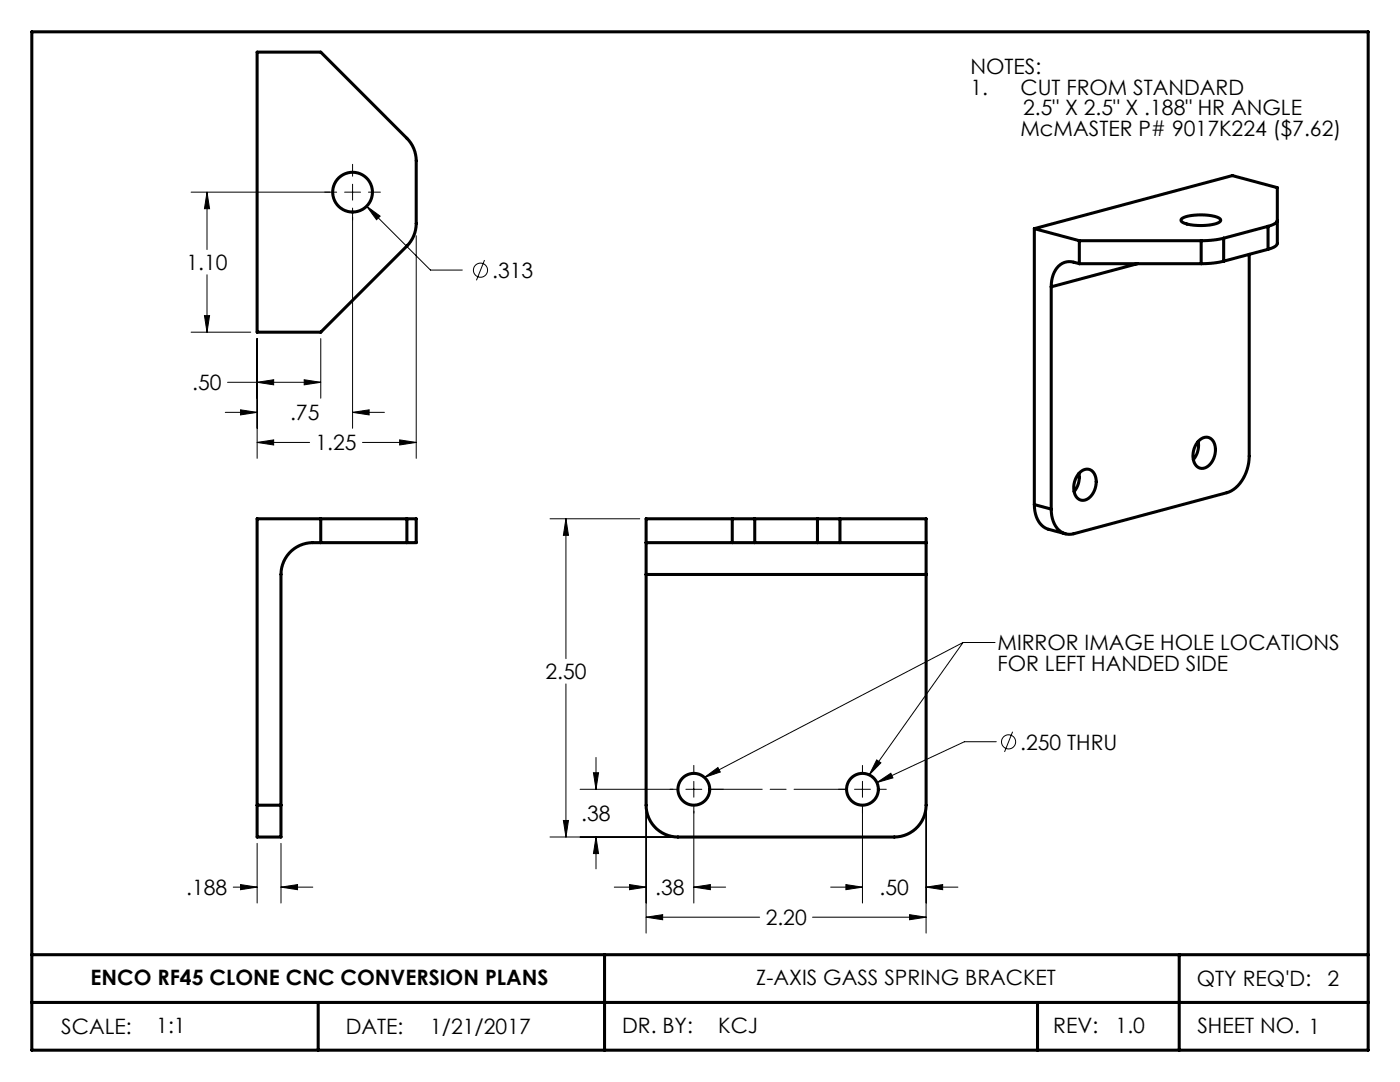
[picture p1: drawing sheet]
<svg xmlns="http://www.w3.org/2000/svg" width="279mm" height="216mm" viewBox="0 0 279 216" stroke-linecap="round" stroke-linejoin="round" font-family="sans-serif">
<g fill="none" stroke="#000" stroke-width=".2">
<path d="M38.1 38.3h29.1M41.3 38.3l.5 3.3h-1zM41.3 38.3v11.5M68.8 38.3h3.2M70.4 32.8v2.4M70.4 36.8v3.1M73.5 38.3h2.4M41.3 54.8v11.5M70.4 41.5v44M73.2 41.1l2.7 2-.8 .7zM73.2 41.1l12.7 12.8h6.4M83.1 47v44.5"/>
<path d="M96.7 51.9l-1.6 4M38.1 66.3h11.9M40.8 63h1l-.5 3.3zM45.4 76.3h18.6M51.3 76.3l3.3-.5v1zM51.3 67.6v23.9M60.7 75.8l3.3 .5-3.3 .5zM64 67.6v11.9M45 82.3h6.3M48 81.8l3.3 .5-3.3 .5zM51.3 88.3l3.3-.5v1zM51.3 88.3h10.5"/>
<path d="M70.4 82.3l3.3-.5v1zM70.4 82.3h6.3M72.3 88.3h10.8M79.8 87.8l3.3 .5-3.3 .5zM109.8 103.5h17.9M112.9 103.5l.6 3.3h-1.1zM112.9 103.5v27.9M112.9 136.5v30.5M192.2 128.2h6.3M192.2 128.2l-51.6 26.9M192.2 128.2l-18.7 26.4M115.8 157.5h19.5"/>
<path d="M118.4 154.2h1.1l-.6 3.3zM118.9 151.1v6.4M136.9 157.5h3.2M138.5 152.7v1.6M138.5 155.9v3.2M140.6 155.1l2.7-2 .4 .9zM141.6 157.5h2.7M167.4 157.5h1.5M170.5 157.5h3.2M172.1 152.7v1.6M172.1 155.9v3.2M175 151.6l.8 .6-2.3 2.4z"/>
<path d="M175 156.2l2.8-1.9 .4 .9zM175.3 157.5h1.6M198.8 148h-6.3l-17.5 8.2M202.1 146l-1.6 4M46.6 177h4.7M48 176.5l3.3 .5-3.3 .5zM51.3 168.3v11.9M56.1 177l3.3-.5v1zM56.1 168.3v11.9M56.1 177h6.3M109.8 167h24.2M112.4 163.7h1.1l-.6 3.3z"/>
<path d="M118.9 167l.6 3.3h-1.1zM118.9 167v6.4M122.6 177h6.3M125.6 176.5l3.3 .5-3.3 .5zM128.9 161.9v24.3M138.5 177l3.3-.5v1zM138.5 160.7v19.5M138.5 177h6.3M165.8 177h6.3M168.8 176.5l3.3 .5-3.3 .5zM172.1 160.7v19.5M184.8 177l3.3-.5v1z"/>
<path d="M184.8 177h6.4M184.8 161.9v24.3M128.9 183l3.3-.5v1zM128.9 183h22.7M162.2 183h22.6M181.5 182.5l3.3 .5-3.3 .5z"/>
<circle cx="95.9" cy="53.9" r="1.41"/>
<circle cx="201.3" cy="148" r="1.41"/>
</g>
<path d="M141.6 157.5h27.3" fill="none" stroke="#000" stroke-width=".2" stroke-dasharray="19 1.6 3.2 1.6" stroke-dashoffset="8.6"/>
<g fill="none" stroke="#000" stroke-width=".61">
<path d="M6.3 6.3h266.7v203.2h-266.7zM51.3 10.4h12.7l17.2 17.2a6.4 6.4 0 0 1 1.9 4.5v12.5a6.4 6.4 0 0 1-1.9 4.5l-17.2 17.2h-12.7zM206.4 45.6l39.5-10.6 9 2.4v11.1a2.11 2.11 0 0 1-1.8 1.2M206.4 45.6l9 2.4M206.4 45.6v55.1M209.8 57.2v44.4M215.4 52.6a3.7 3.7 0 0 0-3.8 .2 5.3 5.3 0 0 0-1.8 4.4M215.4 48h24.3M215.4 48v4.6M215.4 52.6h24.3M227 52.6l-17.2 4.6M235.8 43.7a8.9 8.9 0 0 1 5.9-.7 2.31 2.31 0 0 1 1.9 .9 1.79 1.79 0 0 1-1.7 .9l-2.4 .2a6 6 0 0 1-3.8-.9z"/>
<path d="M239.7 48v4.6M244.2 47.5l-2.1 .4-2.4 .1M244.2 52.1l-2.1 .4-2.4 .1M244.2 47.5v4.6M249.3 50.8v40.2a7.9 7.9 0 0 1-4 7.2l-31 8.3a3.5 3.5 0 0 1-4.3-3.1l-.2-1.8M253.1 45.2l-8.9 2.3M253.1 45.2v4.5M253.1 49.7l-8.9 2.4M254.9 44a2.12 2.12 0 0 1-1.8 1.2M215.3 94.5a4.4 4.4 0 0 1-.9 3.6M215.4 94.4a1.8 1.8 0 0 1 2-.7 1.8 1.8 0 0 1 1.3 1.6 3.8 3.8 0 0 1-2.4 4.5 2.03 2.03 0 0 1-2-2.3 4.4 4.4 0 0 1 1.1-3.1zM239.1 88.1a4.4 4.4 0 0 1-.9 3.6"/>
<path d="M239.2 88a1.8 1.8 0 0 1 2-.7 1.8 1.8 0 0 1 1.3 1.6 3.8 3.8 0 0 1-2.4 4.6 2.03 2.03 0 0 1-2-2.3 4.4 4.4 0 0 1 1.1-3.2zM51.3 103.5h31.8v4.8h-20.7a6.3 6.3 0 0 0-6.3 6.3v52.4h-4.8zM64 103.5v4.8M81.2 103.5v4.8M128.9 103.5h55.9v57.2a6.4 6.4 0 0 1-6.3 6.3h-43.2a6.4 6.4 0 0 1-6.4-6.3zM128.9 108.3h55.9M128.9 114.6h55.9M146.1 103.5v4.8M150.6 103.5v4.8M163.1 103.5v4.8M167.6 103.5v4.8M206.4 100.7a4.7 4.7 0 0 0 2.9 4.9l3.3 .9"/>
<path d="M206.4 100.7l3.4 .9M51.3 160.7h4.8M6.3 190.5h266.7M120.6 190.5v19M235.3 190.5v19M6.3 200h266.7M63.5 200v9.5M207.1 200v9.5"/>
<circle cx="70.4" cy="38.3" r="4"/>
<circle cx="138.5" cy="157.5" r="3.2"/>
<circle cx="172.1" cy="157.5" r="3.2"/>
</g>
<g fill="#000">
<path d="M140.6 155.1l2.7-2 .4 .9zM175 151.6l.8 .6-2.3 2.4z"/>
<path d="M56.1 177l3.3-.5v1zM48 176.5l3.3 .5-3.3 .5zM181.5 182.5l3.3 .5-3.3 .5zM128.9 183l3.3-.5v1zM112.4 163.7h1.1l-.6 3.3zM112.9 103.5l.6 3.3h-1.1zM118.4 154.2h1.1l-.6 3.3zM118.9 167l.6 3.3h-1.1zM125.6 176.5l3.3 .5-3.3 .5zM138.5 177l3.3-.5v1zM168.8 176.5l3.3 .5-3.3 .5zM184.8 177l3.3-.5v1zM175 156.2l3.2-1-.4-.9zM48 81.8l3.3 .5-3.3 .5zM70.4 82.3l3.3-.5v1zM41.3 38.3l.5 3.3h-1zM40.8 63h1l-.5 3.3zM73.2 41.1l1.9 2.7 .8-.7zM51.3 88.3l3.3-.5v1zM79.8 87.8l3.3 .5-3.3 .5zM60.7 75.8l3.3 .5-3.3 .5zM51.3 76.3l3.3-.5v1z"/>
</g>
<g font-size="4.2">
<text x="193.7" y="14.7">NOTES:</text>
<text x="193.7" y="18.9">1.</text>
<text x="203.7" y="18.9">CUT FROM STANDARD</text>
<text x="204.2" y="23">2.5&quot; X 2.5&quot; X .188&quot; HR ANGLE</text>
<text x="203.7" y="27.2">McMASTER P# 9017K224 ($7.62)</text>
<text x="37.2" y="53.9">1.10</text>
<text x="98.2" y="55.5">.313</text>
<text x="38.4" y="77.9">.50</text>
<text x="57.9" y="83.9">.75</text>
<text x="63" y="89.9">1.25</text>
<text x="199.1" y="129.8">MIRROR IMAGE HOLE LOCATIONS</text>
<text x="108.9" y="135.5">2.50</text>
<text x="199.1" y="134">FOR LEFT HANDED SIDE</text>
<text x="203.6" y="149.6">.250 THRU</text>
<text x="116" y="163.9">.38</text>
<text x="37.2" y="178.6">.188</text>
<text x="130.8" y="178.6">.38</text>
<text x="175.5" y="178.6">.50</text>
<text x="152.8" y="184.6">2.20</text>
<text x="18.1" y="196.6">ENCO RF45 CLONE CNC CONVERSION PLANS</text>
<text x="150.9" y="196.6">Z-AXIS GASS SPRING BRACKET</text>
<text x="238.9" y="196.8">QTY REQ'D:</text>
<text x="264.9" y="196.8">2</text>
<text x="12.2" y="206.3">SCALE:</text>
<text x="31.2" y="206.1">1:1</text>
<text x="69" y="206.3">DATE:</text>
<text x="85.8" y="206.3">1/21/2017</text>
<text x="124.2" y="206.1">DR. BY:</text>
<text x="143.3" y="206.1">KCJ</text>
<text x="210.2" y="206.2">REV:</text>
<text x="222.6" y="206.2">1.0</text>
<text x="239" y="206.2">SHEET NO. 1</text>
</g>
</svg>
